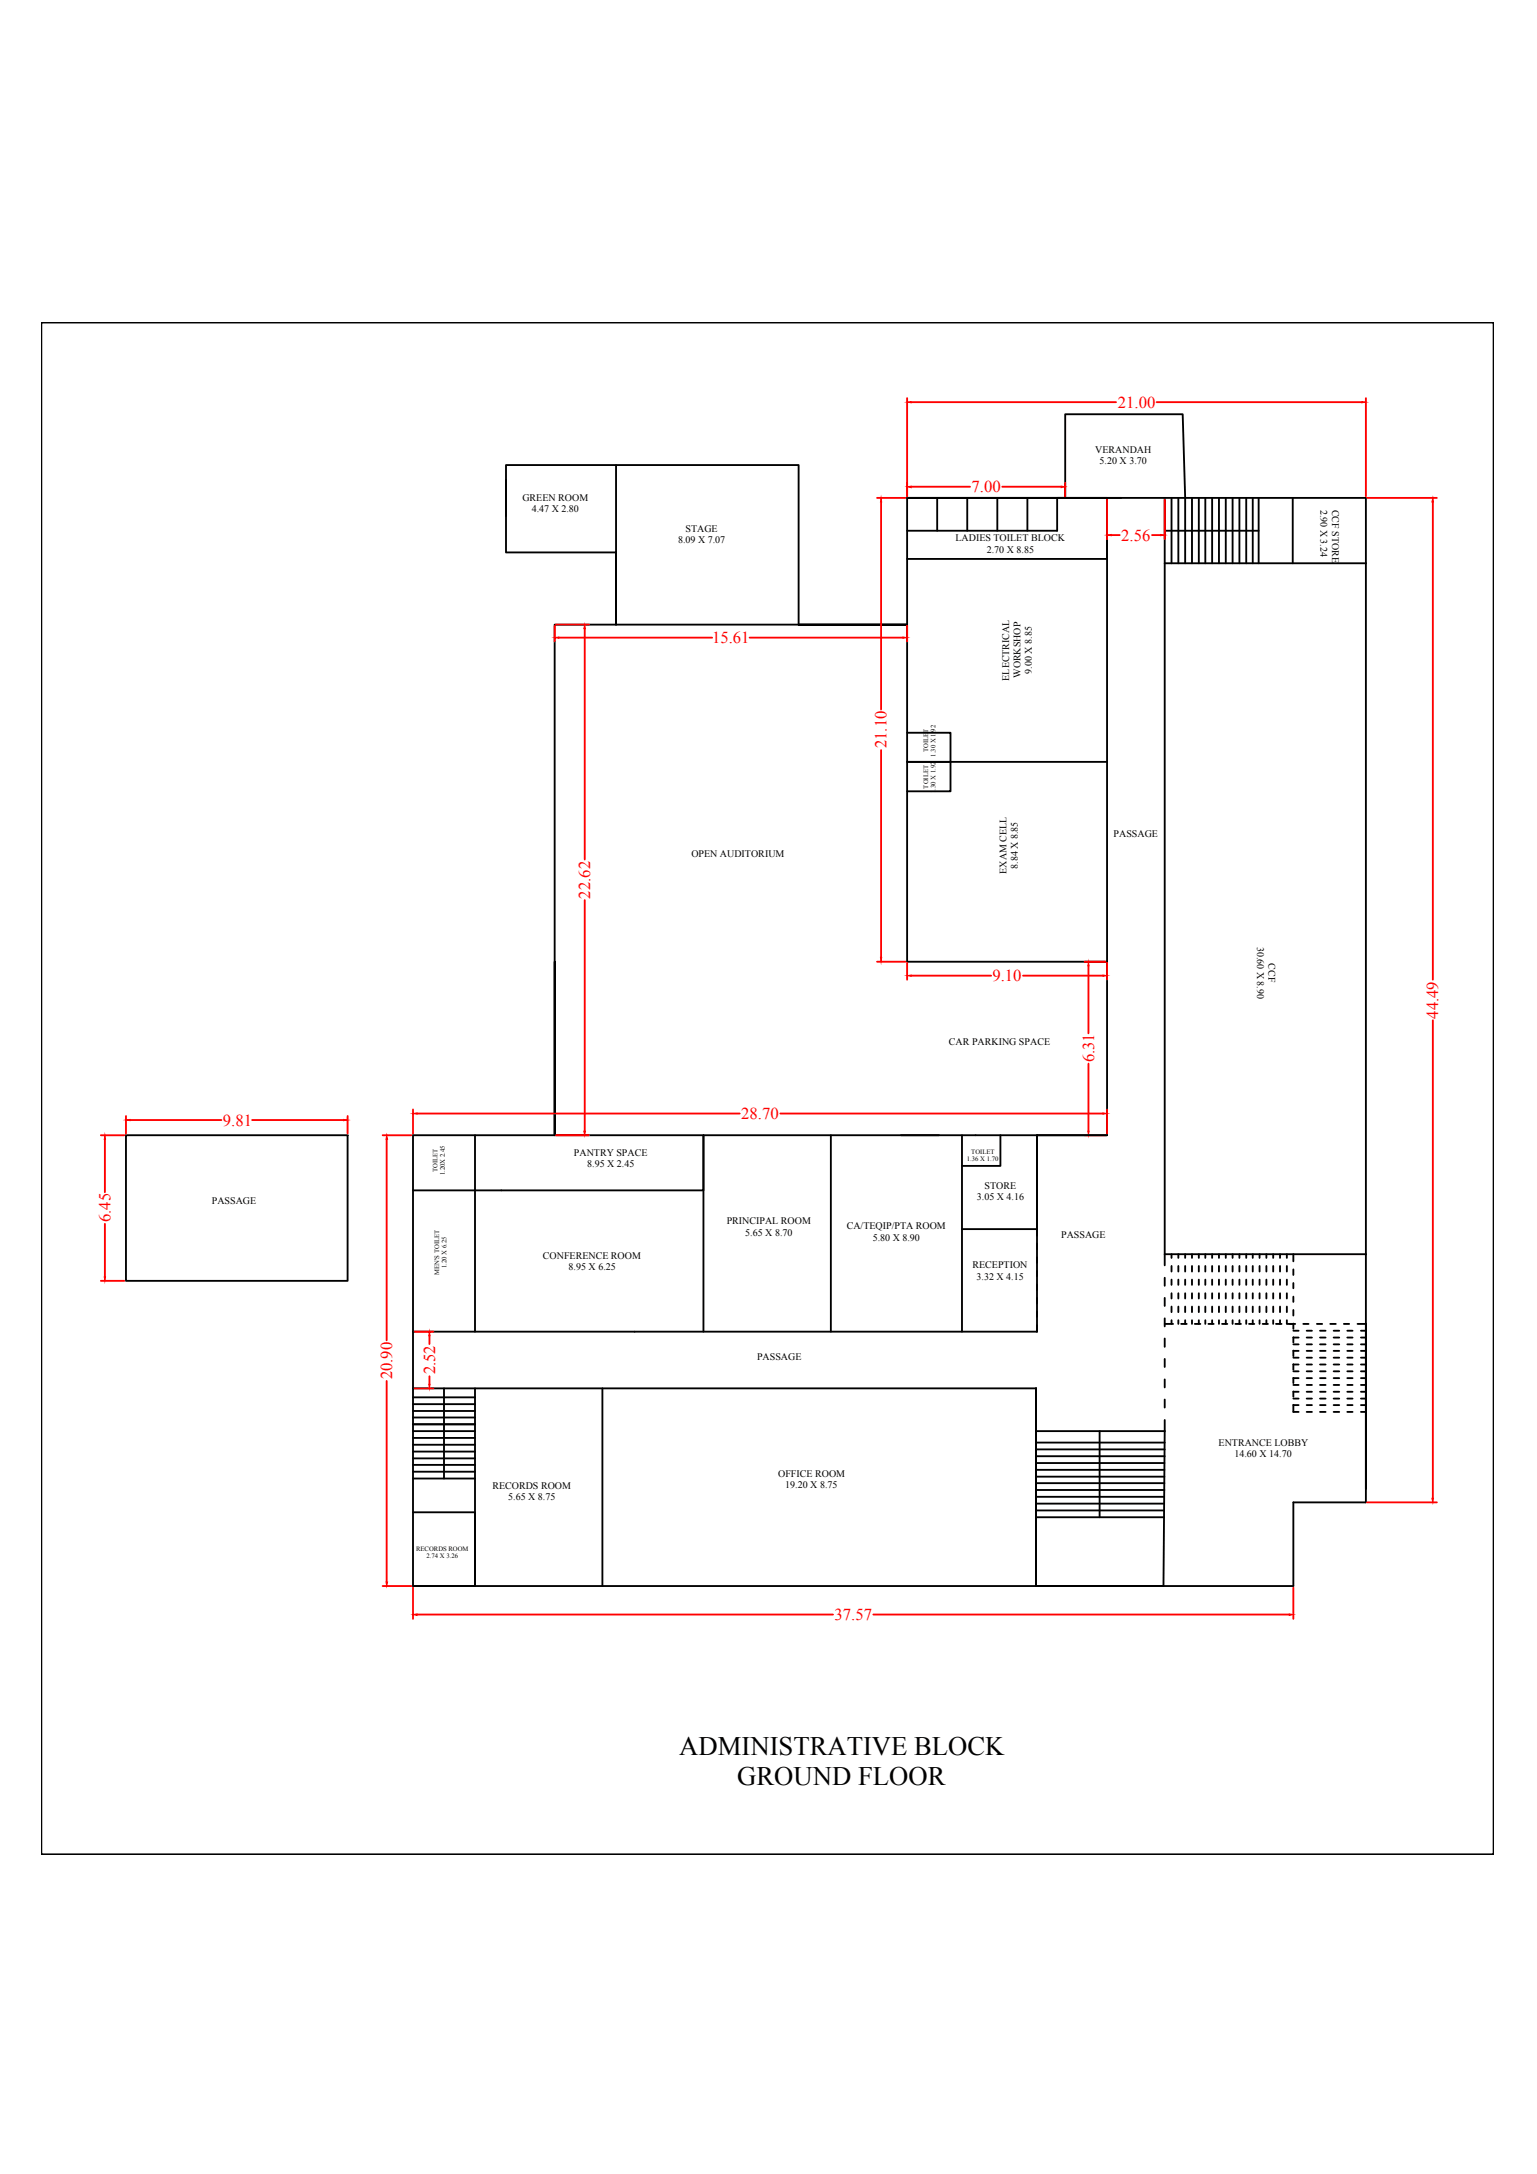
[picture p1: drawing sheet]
<svg xmlns="http://www.w3.org/2000/svg" width="210mm" height="297mm" viewBox="0 0 210 297" stroke-linecap="round" stroke-linejoin="round" font-family="sans-serif">
<!-- layer: 0 -->
<g fill="none" stroke="#000" stroke-width=".25">
<path d="M5.6 44.1h198.4v209.3h-198.4zM69.1 65.6v9.9h15v9.8v-21.8h25v21.8h14.8h-48.2v69.8v-23.7M84.1 63.5h-15v7M123.9 68h21.6v-11.4h16l.4 11.4v9M123.9 68h62.6v103.4M123.9 68v63.4h27.3M128 68v4.5M132.1 68v4.5M136.2 68v4.5M140.3 68v4.5M151.2 73.3v-5.3v5.3M151.2 68v8.4h-27.3"/>
<path d="M151.2 68h-6.8v4.5h-20.5M151.2 68v87.1M159.1 68v104.9M159.1 77h27.4M159.1 72.5h12.8M160 68v9M160.9 68v9M162.8 68v9M163.7 68v9M164.6 68v9M165.5 68v9M166.5 68v9"/>
<path d="M167.4 68v9M168.3 68v9M169.3 68v9M170.2 68v9M171.1 68v9M171.9 68v9M176.5 68v9M123.9 100.1h5.9v4h-5.9h27.3M129.8 104.1v4h-5.9M17.2 155.1h30.3v19.9h-30.3zM64.9 155.1v26.8M113.5 155.1v26.8"/>
<path d="M131.4 155.1v26.8M136.6 155.1v4.2h-5.2M151.2 155.1h-94.8v34.6M151.2 155.1h-9.6v26.8M56.4 162.6h39.7v-7.5v26.8M131.4 167.9h10.2v-12.8v13.7M141.6 169.9v.8M141.6 171.8v.8M141.6 173.7v.7M141.6 175.5v.7M141.6 177.3v.8M141.6 179.2v.7"/>
<path d="M159.1 174.6v1.1M159.1 177.3v1.1M159.1 171.4h27.4M160 171.4v.5M160 173v.7M160 174.8v.8M160 176.7v.7M160 178.5v.8M160.9 171.4v.5M160.9 173v.7M160.9 174.8v.8M160.9 176.7v.7"/>
<path d="M160.9 178.5v.8M161.9 171.4v.5M161.9 173v.7M161.9 174.8v.8M161.9 176.7v.7M161.9 178.5v.8M162.8 171.4v.5M162.8 173v.7M162.8 174.8v.8M162.8 176.7v.7M162.8 178.5v.8M163.7 171.4v.5"/>
<path d="M163.7 173v.7M163.7 174.8v.8M163.7 176.7v.7M163.7 178.5v.8M164.6 171.4v.5M164.6 173v.7M164.6 174.8v.8M164.6 176.7v.7M164.6 178.5v.8M165.5 171.4v.5M165.5 173v.7M165.5 174.8v.8"/>
<path d="M165.5 176.7v.7M165.5 178.5v.8M166.5 171.4v.5M166.5 173v.7M166.5 174.8v.8M166.5 176.7v.7M166.5 178.5v.8M167.4 171.4v.5M167.4 173v.7M167.4 174.8v.8M167.4 176.7v.7M167.4 178.5v.8"/>
<path d="M168.3 171.4v.5M168.3 173v.7M168.3 174.8v.8M168.3 176.7v.7M168.3 178.5v.8M169.3 171.4v.5M169.3 173v.7M169.3 174.8v.8M169.3 176.7v.7M169.3 178.5v.8M170.2 171.4v.5M170.2 173v.7"/>
<path d="M170.2 174.8v.8M170.2 176.7v.7M170.2 178.5v.8M171.1 171.4v.5M171.1 173v.7M171.1 174.8v.8M171.1 176.7v.7M171.1 178.5v.8M172 171.4v.5M172 173v.7M172 174.8v.8M172 176.7v.7"/>
<path d="M172 178.5v.8M172.9 171.4v.5M172.9 173v.7M172.9 174.8v.8M172.9 176.7v.7M172.9 178.5v.8M173.9 171.4v.5M173.9 173v.7M173.9 174.8v.8M173.9 176.7v.7M173.9 178.5v.8M174.8 171.4v.5"/>
<path d="M174.8 173v.7M174.8 174.8v.8M174.8 176.7v.7M174.8 178.5v.8M175.7 171.4v.5M175.7 173v.7M175.7 174.8v.8M175.7 176.7v.7M175.7 178.5v.8M176.6 171.4v.9M176.6 173.4v.8M176.6 175.3v.7"/>
<path d="M176.6 177.2v.7M176.6 179v.7M186.5 171.4v32v-22.5h-1.1M56.4 181.9h85.2M56.4 195.5h8.5M56.4 199.3h8.5M56.4 198.3h8.5M56.4 197.4h8.5M56.4 196.5h8.5M56.4 194.6h8.5M56.4 193.7h8.5M56.4 192.8h8.5"/>
<path d="M56.4 191.9h8.5M56.4 190.9h8.5M60.6 189.7v12.3M64.9 189.7v27M82.3 189.7v27M141.5 189.7v27v-27M141.5 189.7h-85.1v27M141.5 199.9h17.5M141.5 199h17.6M141.5 198h17.6M141.5 197.1h17.6M141.5 189.7v27"/>
<path d="M141.5 195.5h17.6M141.6 181.1v.8M150.2 195.5v11.8M159.1 195.5l-.2 21.2h-17.4h17.4M159.1 180.9h1.1M159.1 180.1v1.1M159.1 182.9v1.1M159.1 185.7v1.1M159.1 188.5v1.1M159.1 191.2v1.1M159.1 194v1.5M160 180.4v.5"/>
<path d="M160.9 180.4v.5M161.3 180.9h.8M161.9 180.4v.5M162.8 180.4v.5M163.2 180.9h.7M163.7 180.4v.5M164.6 180.4v.5M165 180.9h.7M165.5 180.4v.5M166.5 180.4v.5M166.9 180.9h.7M167.4 180.4v.5"/>
<path d="M168.3 180.4v.5M168.7 180.9h.8M169.3 180.4v.5M170.2 180.4v.5M170.6 180.9h.7M171.1 180.4v.5M172 180.4v.5M172.4 180.9h.8M172.9 180.4v.5M173.9 180.4v.5M174.3 180.9h.7M174.8 180.4v.5"/>
<path d="M175.7 180.4v.5h.9M176.1 180.9h.8M176.6 180.8v.8M176.6 182.7v.7M176.6 184.5v.8M176.6 186.4v.8M176.6 188.3v.7M176.6 190.1v.7M176.6 191.9v1h.7M176.6 181.8h.7M176.6 182.8h.7M176.6 183.7h.7"/>
<path d="M176.6 184.6h.7M176.6 185.5h.7M176.6 186.4h.7M176.6 187.4h.7M176.6 188.3h.7M176.6 189.2h.7M176.6 190.2h.7M176.6 191.1h.7M176.6 192h.7M178 180.9h.7M178.4 181.8h.8M178.4 182.8h.8"/>
<path d="M178.4 183.7h.8M178.4 184.6h.8M178.4 185.5h.8M178.4 186.4h.8M178.4 187.4h.8M178.4 188.3h.8M178.4 189.2h.8M178.4 190.2h.8M178.4 191.1h.8M178.4 192h.8M178.4 192.9h.8M179.8 180.9h.8"/>
<path d="M180.3 181.8h.7M180.3 182.8h.7M180.3 183.7h.7M180.3 184.6h.7M180.3 185.5h.7M180.3 186.4h.7M180.3 187.4h.7M180.3 188.3h.7M180.3 189.2h.7M180.3 190.2h.7M180.3 191.1h.7M180.3 192h.7"/>
<path d="M180.3 192.9h.7M181.7 180.9h.7M182.1 181.8h.8M182.1 182.8h.8M182.1 183.7h.8M182.1 184.6h.8M182.1 185.5h.8M182.1 186.4h.8M182.1 187.4h.8M182.1 188.3h.8M182.1 189.2h.8M182.1 190.2h.8"/>
<path d="M182.1 191.1h.8M182.1 192h.8M182.1 192.9h.8M183.5 180.9h.7M184 181.8h.7M184 182.8h.7M184 183.7h.7M184 184.6h.7M184 185.5h.7M184 186.4h.7M184 187.4h.7M184 188.3h.7"/>
<path d="M184 189.2h.7M184 190.2h.7M184 191.1h.7M184 192h.7M184 192.9h.7M185.9 181.8h.6M185.9 182.8h.6M185.9 183.7h.6M185.9 184.6h.6M185.9 185.5h.6M185.9 186.4h.6M185.9 187.4h.6"/>
<path d="M185.9 188.3h.6M185.9 189.2h.6M185.9 190.2h.6M185.9 191.1h.6M185.9 192h.6M185.9 192.9h.6M56.4 206.6h8.5v10.1h-8.5M56.4 202h8.5M56.4 201.1h8.5M56.4 200.2h8.5M141.5 207.3h17.5M141.5 206.4h17.5"/>
<path d="M141.5 205.4h17.5M141.5 204.5h17.5M141.5 203.6h17.5M141.5 202.6h17.5M141.5 201.8h17.5M141.5 200.8h17.5M186.5 203.4v1.9h-9.9v11.4h-120.2"/>
</g>
<!-- layer: 3.05 -->
<g fill="none" stroke="#f00" stroke-width=".25">
<path d="M123.9 54.4v13.4M124.4 54.9h28M158 54.9h28M186.5 54.4v13.4M119.8 68h3.9M120.3 68.6v28.3M124.4 66.5h8.1M136.9 66.5h8M145.5 66v1.8M151.2 68.2v5.5M151.7 73.1h1.2M157.3 73.1h1.2"/>
<path d="M159.1 68.2v5.5M186.7 68h9.5M195.7 68.6v65.3M75.7 85.5v2.2M75.9 85.3h4.5M76.3 87.1h21M79.9 85.9v31.5M102.4 87.1h20.9M123.9 85.5v2.2M120.3 102.5v28.3M79.9 123v31.6M119.8 131.4h3.9"/>
<path d="M123.9 131.6v2.3M124.4 133.3h11M139.7 133.3h10.9M148.1 131.4h2.9M148.6 132v9.2M151.2 131.6v2.3M195.7 139.4v65.3M13.8 155.1h3.2M14.3 155.7v7.2M17.2 152.5v2.4M17.8 153h12.4M34.4 153h12.5"/>
<path d="M47.5 152.5v2.4M52.3 155.1h3.9M52.8 155.7v27.4M56.4 151.6v3.3M57 152.1h44M75.9 155.1h4.5M106.6 152.1h44M148.1 155.1h2.9M148.6 145.3v9.3M151.2 151.6v3.3M13.8 175h3.2M14.3 167.2v7.3"/>
<path d="M52.8 188.7v27.5M56.6 181.9h2.6M56.6 189.7h2.6M58.6 182.5v1.1M58.6 188v1.1M52.3 216.7h3.9M56.4 216.9v4.3M176.6 216.9v4.3M186.7 205.3h9.5M57 220.6h56.8M119.3 220.6h56.8"/>
</g>
<g fill="#f00" stroke="#f00" stroke-width=".14">
<path d="M58.6 181.9l.1 .6h-.1z"/>
<path d="M58.6 189.1h.1l-.1 .6z"/>
<path d="M150.6 133.2l.6 .1-.6 .1z"/>
<path d="M123.9 133.3l.5-.1v.2z"/>
<path d="M148.6 131.4l.1 .6h-.1z"/>
<path d="M148.6 154.6h.1l-.1 .5z"/>
<path d="M79.9 85.3v.6h-.2z"/>
<path d="M79.7 154.6h.2v.5z"/>
<path d="M75.7 87.1l.6-.1v.2z"/>
<path d="M123.3 87l.6 .1-.6 .1z"/>
<path d="M151.2 73.1l.5-.1v.2z"/>
<path d="M158.5 73l.6 .1-.6 .1z"/>
<path d="M17.2 153h.6v.1z"/>
<path d="M46.9 153h.6l-.6 .1z"/>
<path d="M14.3 155.1l.1 .6h-.2z"/>
<path d="M14.2 174.5h.2l-.1 .5z"/>
<path d="M123.9 66.5l.5-.1v.2z"/>
<path d="M144.9 66.4l.6 .1-.6 .1z"/>
<path d="M56.4 220.6l.6-.1v.2z"/>
<path d="M176.1 220.5l.5 .1-.5 .1z"/>
<path d="M195.6 204.7h.2l-.1 .6z"/>
<path d="M195.7 68l.1 .6h-.2z"/>
<path d="M56.4 152.1h.6v.1z"/>
<path d="M150.6 152.1h.6l-.6 .1z"/>
<path d="M52.8 155.1l.1 .6h-.2z"/>
<path d="M52.7 216.2h.2l-.1 .5z"/>
<path d="M120.3 68l.1 .6h-.2z"/>
<path d="M120.2 130.8h.2l-.1 .6z"/>
<path d="M123.9 54.9h.5v.1z"/>
<path d="M186 54.9h.5l-.5 .1z"/>
</g>
<g font-size="3.6">
<text x="92.8" y="239.8">ADMINISTRATIVE BLOCK</text>
<text x="100.7" y="243.9">GROUND FLOOR</text>
</g>
<g font-size="2.3" fill="#f00">
<text x="152.7" y="55.7">21.00</text>
<text x="132.7" y="67.3">7.00</text>
<text x="153.1" y="73.9">2.56</text>
<text x="97.3" y="87.9">15.61</text>
<text x="121.1" y="102.2" transform="rotate(-90 121.1 102.2)">21.10</text>
<text x="80.6" y="122.8" transform="rotate(-90 80.6 122.8)">22.62</text>
<text x="135.5" y="134.1">9.10</text>
<text x="196.4" y="139.2" transform="rotate(-90 196.4 139.2)">44.49</text>
<text x="149.4" y="145.2" transform="rotate(-90 149.4 145.2)">6.31</text>
<text x="30.5" y="153.8">9.81</text>
<text x="101.2" y="152.9">28.70</text>
<text x="15.1" y="167" transform="rotate(-90 15.1 167)">6.45</text>
<text x="53.6" y="188.5" transform="rotate(-90 53.6 188.5)">20.90</text>
<text x="59.4" y="187.8" transform="rotate(-90 59.4 187.8)">2.52</text>
<text x="114" y="221.4">37.57</text>
</g>
<g font-size="1.4">
<text x="149.6" y="61.9">VERANDAH</text>
<text x="150.2" y="63.5">5.20 X 3.70</text>
<text x="71.3" y="68.5">GREEN ROOM</text>
<text x="72.6" y="70">4.47 X 2.80</text>
<text x="180.4" y="69.6" transform="rotate(90 180.4 69.6)">2.90 X 3.24</text>
<text x="181.9" y="69.6" transform="rotate(90 181.9 69.6)">CCF STORE</text>
<text x="92.6" y="74.2">8.09 X 7.07</text>
<text x="93.6" y="72.7">STAGE</text>
<text x="130.5" y="74">LADIES TOILET BLOCK</text>
<text x="134.8" y="75.5">2.70 X 8.85</text>
<text x="137.8" y="93" transform="rotate(-90 137.8 93)">ELECTRICAL</text>
<text x="139.4" y="92.6" transform="rotate(-90 139.4 92.6)">WORKSHOP</text>
<text x="140.9" y="92" transform="rotate(-90 140.9 92)">9.00 X 8.85</text>
<text x="94.4" y="117.1">OPEN AUDITORIUM</text>
<text x="137.5" y="119.4" transform="rotate(-90 137.5 119.4)">EXAM CELL</text>
<text x="139" y="118.7" transform="rotate(-90 139 118.7)">8.84 X 8.85</text>
<text x="152.1" y="114.3">PASSAGE</text>
<text x="171.7" y="129.3" transform="rotate(90 171.7 129.3)">30.60 X 8.90</text>
<text x="173.2" y="131.6" transform="rotate(90 173.2 131.6)">CCF</text>
<text x="129.6" y="142.7">CAR PARKING SPACE</text>
<text x="78.4" y="157.9">PANTRY SPACE</text>
<text x="80.2" y="159.4">8.95 X 2.45</text>
<text x="28.9" y="164.5">PASSAGE</text>
<text x="99.2" y="167.3">PRINCIPAL ROOM</text>
<text x="115.6" y="168">CA/TEQIP/PTA ROOM</text>
<text x="133.4" y="164">3.05 X 4.16</text>
<text x="134.5" y="162.4">STORE</text>
<text x="74.1" y="172">CONFERENCE ROOM</text>
<text x="77.7" y="173.6">8.95 X 6.25</text>
<text x="101.8" y="168.8">5.65 X 8.70</text>
<text x="119.2" y="169.5">5.80 X 8.90</text>
<text x="132.8" y="173.3">RECEPTION</text>
<text x="144.9" y="169.2">PASSAGE</text>
<text x="133.4" y="174.8">3.32 X 4.15</text>
<text x="103.4" y="185.8">PASSAGE</text>
<text x="166.4" y="197.6">ENTRANCE LOBBY</text>
<text x="67.2" y="203.4">RECORDS ROOM</text>
<text x="106.3" y="201.8">OFFICE ROOM</text>
<text x="107.2" y="203.3">19.20 X 8.75</text>
<text x="168.6" y="199.1">14.60 X 14.70</text>
<text x="69.4" y="204.9">5.65 X 8.75</text>
</g>
<g font-size=".9">
<text x="126.8" y="107.7" transform="rotate(-90 126.8 107.7)">TOILET</text>
<text x="126.8" y="102.8" transform="rotate(-90 126.8 102.8)">TOILET</text>
<text x="127.8" y="103.4" transform="rotate(-90 127.8 103.4)">1.30 X 1.92</text>
<text x="127.8" y="108.3" transform="rotate(-90 127.8 108.3)">1.30 X 1.92</text>
<text x="59.7" y="160.1" transform="rotate(-90 59.7 160.1)">TOILET</text>
<text x="60.8" y="160.6" transform="rotate(-90 60.8 160.6)">1.20X 2.45</text>
<text x="132.1" y="158.7">1.36 X 1.70</text>
<text x="132.6" y="157.6">TOILET</text>
<text x="61" y="173.3" transform="rotate(-90 61 173.3)">1.20 X 6.25</text>
<text x="60" y="174.2" transform="rotate(-90 60 174.2)">MEN'S TOILET</text>
<text x="56.8" y="211.9">RECORDS ROOM</text>
<text x="58.3" y="212.9">2.74 X 3.26</text>
</g>
</svg>
